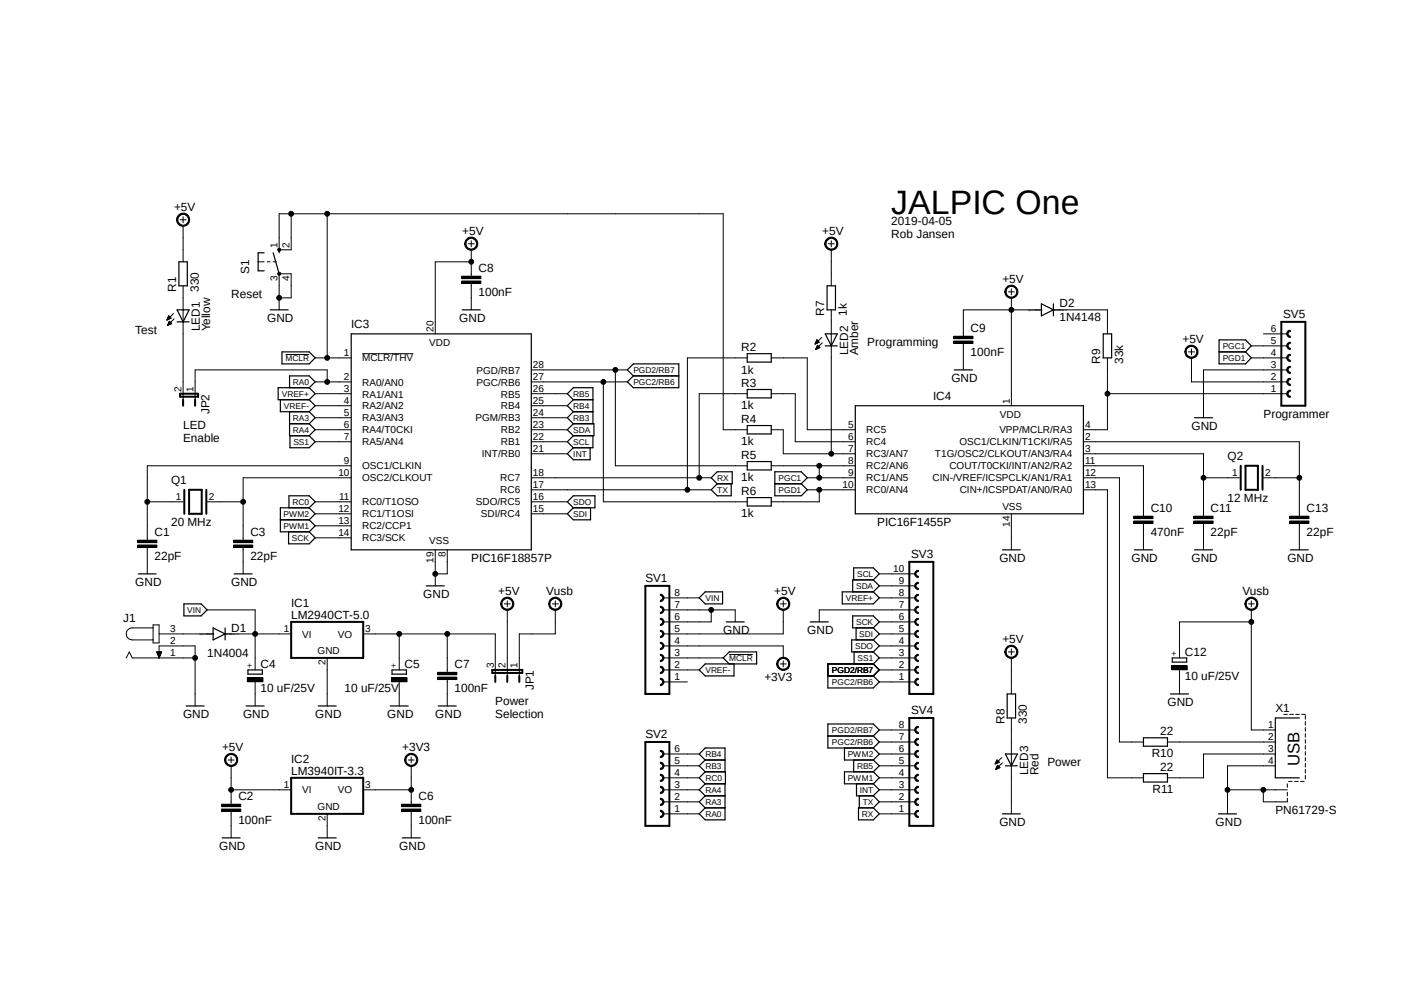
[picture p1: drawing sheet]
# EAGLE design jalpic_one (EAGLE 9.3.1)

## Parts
C1  22pF  C-EU050-024X044  [C050-024X044]
C2  100nF  C-EU050-024X044  [C050-024X044]
C3  22pF  C-EU050-024X044  [C050-024X044]
C4  10 uF/25V  CPOL-EUE2-5  [E2-5]
C5  10 uF/25V  CPOL-EUE2-5  [E2-5]
C6  100nF  C-EU050-024X044  [C050-024X044]
C7  100nF  C-EU050-024X044  [C050-024X044]
C8  100nF  C-EU050-024X044  [C050-024X044]
C9  100nF  C-EU050-024X044  [C050-024X044]
C10  470nF  C-EU050-024X044  [C050-024X044]
C11  22pF  C-EU050-024X044  [C050-024X044]
C12  10 uF/25V  CPOL-EUE2-5  [E2-5]
C13  22pF  C-EU050-024X044  [C050-024X044]
D1  1N4004  1N4148DO35-7  [DO35-7]
D2  1N4148  1N4148DO35-7  [DO35-7]
IC1  LM2940CT-5.0  7805TV  [TO220V]
IC2  LM3940IT-3.3  7805TV  [TO220V]
IC3  PIC16F18857P  PIC16LF872P  [DIL28-3]
IC4  PIC16F1455P  PIC16F676P  [DIL14]
J1  JACK-PLUG0  [SPC4077]
JP1  JP2E  [JP2]
JP2  JP1E  [JP1]
LED1  Yellow  LED5MM  [LED5MM]
LED2  Amber  LED5MM  [LED5MM]
LED3  Red  LED5MM  [LED5MM]
Q1  20 MHz  XTAL/S  [QS]
Q2  12 MHz  XTAL/S  [QS]
R1  330  R-EU_0207/7  [0207/7]
R2  1k  R-EU_0207/7  [0207/7]
R3  1k  R-EU_0207/7  [0207/7]
R4  1k  R-EU_0207/7  [0207/7]
R5  1k  R-EU_0207/7  [0207/7]
R6  1k  R-EU_0207/7  [0207/7]
R7  1k  R-EU_0207/7  [0207/7]
R8  330  R-EU_0207/7  [0207/7]
R9  33k  R-EU_0207/7  [0207/7]
R10  22  R-EU_0207/7  [0207/7]
R11  22  R-EU_0207/7  [0207/7]
S1  10-XX  [B3F-10XX]
SV1  FE08-1  [FE08]
SV2  FE06-1  [FE06]
SV3  FE10-1  [FE10]
SV4  FE08-1  [FE08]
SV5  FE06-1  [FE06]
X1  PN61729-S  [PN61729-S]

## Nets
!MCLR: IC3.1(!MCLR/THV) R4.1 S1.1(S) S1.2(S1) SV1.3
+4.1V: C6.1 IC2.3(VO) SV1.4 ; supply symbol labelled +3V3
+5V: C2.1 C8.1 C9.1 D2.A IC2.1(VI) IC3.20(VDD) IC4.1(VDD) JP1.2 R1.2 R7.2 R8.2 SV1.5 SV5.2
+9V: C12.+ JP1.1 X1.1 ; supply symbol labelled Vusb
GND: C1.2 C2.2 C3.2 C4.- C5.- C6.2 C7.2 C8.2 C9.2 C10.2 C11.2 C12.- C13.2 IC1.2(GND) IC2.2(GND) IC3.8(VSS) IC3.19(VSS) IC4.14(VSS) J1.1 J1.2 LED3.K(C) S1.3(P) S1.4(P1) SV1.6 SV1.7 SV3.7 SV5.3 X1.4 X1.S1 X1.S2
INT: IC3.21(INT/RB0) SV4.3
N$1: D1.A J1.3
N$2: IC4.4(VPP/MCLR/RA3) R9.1 SV5.1
N$3: JP2.2 LED1.K(C)
N$4: C5.+ C7.1 IC1.3(VO) JP1.3
N$5: C10.1 IC4.11(COUT/T0CKI/INT/AN2/RA2)
N$6: LED1.A R1.1
N$7: LED3.A R8.1
N$8: IC4.7(RC3/AN7) LED2.K(C) R4.2
N$9: IC4.12(CIN-/VREF/ICSPCLK/AN1/RA1) R10.2
N$10: C11.1 IC4.3(T1G/OSC2/CLKOUT/AN3/RA4) Q2.1
N$11: C13.1 IC4.2(OSC1/CLKIN/T1CKI/RA5) Q2.2
N$12: C3.1 IC3.10(OSC2/CLKOUT) Q1.2
N$13: IC4.6(RC4) R3.2
N$14: IC4.5(RC5) R2.2
N$15: IC4.13(CIN+/ICSPDAT/AN0/RA0) R11.2
N$16: C1.1 IC3.9(OSC1/CLKIN) Q1.1
N$17: LED2.A R7.1
N$19: R10.1 X1.2
N$20: R11.1 X1.3
N$22: D2.C R9.2
PGC1: IC4.8(RC2/AN6) IC4.9(RC1/AN5) R5.2 SV5.5
PGC2/RB6: IC3.27(PGC/RB6) R6.1 SV3.1 SV4.7
PGD1: IC4.10(RC0/AN4) R6.2 SV5.4
PGD2/RB7: IC3.28(PGD/RB7) R5.1 SV3.2 SV4.8
PWM1: IC3.13(RC2/CCP1) SV4.4
PWM2: IC3.12(RC1/T1OSI) SV4.6
RA0: IC3.2(RA0/AN0) JP2.1 SV2.1
RA3: IC3.5(RA3/AN3) SV2.2
RA4: IC3.6(RA4/T0CKI) SV2.3
RB3: IC3.24(PGM/RB3) SV2.5
RB4: IC3.25(RB4) SV2.6
RB5: IC3.26(RB5) SV4.5
RC0: IC3.11(RC0/T1OSO) SV2.4
RX: IC3.18(RC7) R3.1 SV4.1
SCK: IC3.14(RC3/SCK) SV3.6
SCL: IC3.22(RB1) SV3.10
SDA: IC3.23(RB2) SV3.9
SDI: IC3.15(SDI/RC4) SV3.5
SDO: IC3.16(SDO/RC5) SV3.4
SS1: IC3.7(RA5/AN4) SV3.3
TX: IC3.17(RC6) R2.1 SV4.2
VIN: C4.+ D1.C IC1.1(VI) SV1.8
VREF+: IC3.3(RA1/AN1) SV3.8
VREF-: IC3.4(RA2/AN2) SV1.2
Unconnected: SV1.1 SV5.6

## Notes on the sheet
- JALPIC One
- 2019-04-05
  Rob Jansen
- Reset
- Test
- Programming
- Programmer
- LED
  Enable
- Power
  Selection
- Power
